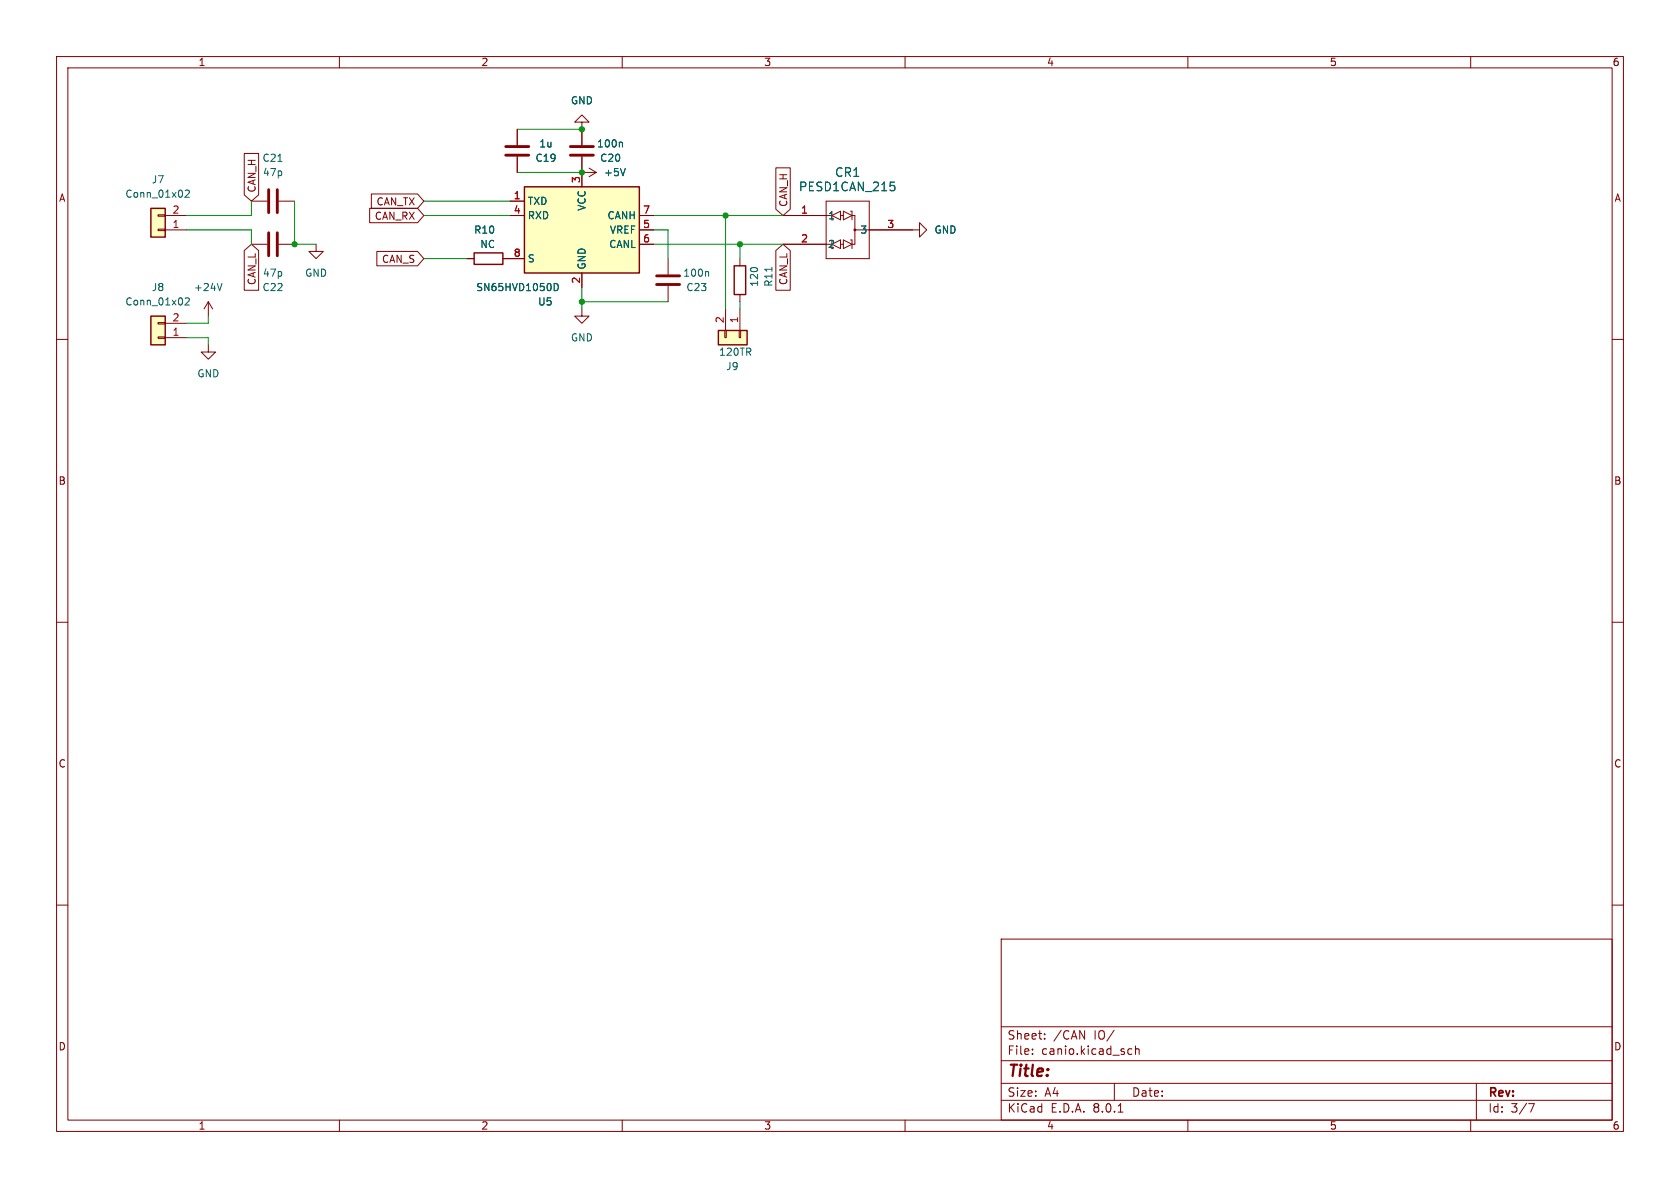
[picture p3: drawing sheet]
<svg xmlns="http://www.w3.org/2000/svg" width="297mm" height="210mm" viewBox="0 0 297 210" stroke-linecap="round" stroke-linejoin="round" font-family="sans-serif">
<g fill="none" stroke="#840000" stroke-width=".18">
<path d="M10 10h277v190h-277zM12 12h273v186h-273zM60 10v2M110 10v2M160 10v2M210 10v2M260 10v2M10 60h2M102.9 54.6v1.3h1.2l-1.2 1.3-1.3-1.3h1.3M285 60h2M10 110h2M285 110h2"/>
<path d="M10 160h2M285 160h2M177 166h108v32h-108zM60 198v2M110 198v2M160 198v2M177 194.5h108M177 191.5h108M177 187.5h108M177 181.5h108M182.5 186.3v.1M182.5 185.5v.1"/>
<path d="M184.7 183.6v.1M184.7 182.8v.1M197 191.5v3M197.7 196.6h.8M199.5 186.3h.6M199.5 185.5h.6M200.7 185.5l.3-.1 .3 .1 .1 .9M200.7 184.9v1.5M210 198v2M260 198v2M261 191.5v6.5M270.2 195.1h1l-.6 1.5"/>
</g>
<path d="M127 58.4h5.1v2.6h-5.1z" fill="#ffffc2"/>
<g fill="none" stroke="#840000" stroke-width=".18">
<path d="M91.4 22.9v2.8M91.4 27.7v2.8M102.9 21.6h1.2l-1.2-1.3-1.3 1.3h1.3v4.1M102.9 27.7v2.8h2.5M104.1 29.7l1.3 .8M105.4 30.5l-1.3 .7M118.1 45.7v2.8M118.1 50.5v2.8M128.1 58.4h.3v1.3h-.3zM128.3 54.6v3.8M130.7 58.4h.2v1.3h-.2zM130.8 45.7v1.3"/>
<path d="M130.8 52.1v1.2M130.8 54.6v3.8"/>
</g>
<path d="M127 58.4h5.1v2.6h-5.1zM129.8 47h2v5.1h-2z" fill="none" stroke="#840000" stroke-width=".25"/>
<path d="M89.4 27.4h4.1M89.4 25.9h4.1M100.8 27.4h4.1M100.8 25.9h4.1M116.1 50.3h4M116.1 48.8h4" fill="none" stroke="#840000" stroke-width=".51"/>
<path d="M109.9 25.1l.1 .2v.7M110.5 29.8l-.4 1.3M125.1 48l.2 .2v.6M136.5 47.2v.8" fill="none" stroke="#006464" stroke-width=".18"/>
<path d="M92.7 33h20.3v15.3h-20.3z" fill="#ffffc2"/>
<g fill="none" stroke="#840000" stroke-width=".25">
<path d="M92.7 33h20.3v15.3h-20.3zM83.8 44.7h5.1v2h-5.1z"/>
<circle cx="151.1" cy="40.6" r=".13"/>
</g>
<g fill="none" stroke="#840000" stroke-width=".18">
<path d="M44.4 35.6h2.8M49.3 35.6h2.8M90.2 35.6h2.5M90.2 38.1h2.5M102.9 30.5v2.5M113 38.1h2.6M138.4 38.1h7.6M146 35.6h7.7v10.1h-7.7zM147.1 38.1l1.5-.8v1.6zM148.6 38.1h.5M149.1 37.3l1.5 .8-1.5 .8zM150.4 37.3h.2v1.6"/>
<path d="M150.6 38.1h.5v5.1h-.5M44.4 43.2h2.8M49.3 43.2h2.8M55.9 43.2v1.3h1.2l-1.2 1.2-1.3-1.2h1.3M82.5 45.7h1.3M88.9 45.7h3.8M102.9 48.3v2.5M113 40.6h2.6M113 43.2h2.6M138.4 43.2h7.6M147.1 43.2l1.5-.8v1.5zM148.6 43.2h.5"/>
<path d="M149.1 42.4l1.5 .8-1.5 .7zM150.4 42.4h.2v1.5M151.1 40.6h11.5v-1.2l1.2 1.2-1.2 1.3v-1.3"/>
</g>
<path d="M49.1 28.5h.8M157.4 32.2h.7M157.9 32.8l.3 .3v.3l-.3 .3M98 50.1a.64 .64 0 0 1 .7 .6 .64 .64 0 0 1-.7 .7" fill="none" stroke="#006464" stroke-width=".18"/>
<path d="M47.5 33.5v4.1M49 33.5v4.1M47.5 41.1v4.1M49 41.1v4.1" fill="none" stroke="#840000" stroke-width=".51"/>
<path d="M26.7 55.9h2.5v5.1h-2.5z" fill="#ffffc2"/>
<path d="M27.9 57h1.3v.3h-1.3zM27.9 59.6h1.3v.2h-1.3zM29.2 59.7h3.8M29.2 57.2h3.8" fill="none" stroke="#840000" stroke-width=".18"/>
<path d="M26.7 55.9h2.5v5.1h-2.5z" fill="none" stroke="#840000" stroke-width=".25"/>
<path d="M32.7 52.8l.5-.2 .3 .4-.8 .9h.8" fill="none" stroke="#006464" stroke-width=".18"/>
<path d="M26.7 36.8h2.5v5.1h-2.5z" fill="#ffffc2"/>
<g fill="none" stroke="#840000" stroke-width=".18">
<path d="M27.9 38h1.3v.2h-1.3zM29.2 38.1h3.8M43.2 27.1h2.5v7.3l-1.3 1.2-1.2-1.2zM65.3 36.8h8.5l1.1 1.3-1.1 1.3h-8.5zM65.7 34.3h8.1l1.1 1.3-1.1 1.2h-8.1zM90.2 38.1h2.5M90.2 35.6h2.5M91.4 22.9v2.8M91.4 27.7v2.8M102.9 22.9v2.8M102.9 27.7v5.3M113 38.1h2.6"/>
<path d="M137.2 29.7h2.5v7.3l-1.3 1.1-1.2-1.1zM138.4 38.1h7.6M27.9 40.5h1.3v.3h-1.3zM29.2 40.6h3.8M36.8 53.3l-.7 1.3M36.8 53.3v2.6M36.8 53.3l.8 1.3M43.2 44.3l1.2-1.1 1.3 1.1v7h-2.5zM66.6 44.4h7.2l1.1 1.3-1.1 1.3h-7.2zM82.5 45.7h1.3M88.9 45.7h3.8M102.9 48.3v2.5"/>
<path d="M113 40.6h2.6M113 43.2h2.6M137.2 44.3l1.2-1.1 1.3 1.1v7h-2.5zM138.4 43.2h7.6M153.7 40.6h7.6M36.8 61v1.2h1.3l-1.3 1.3-1.2-1.3h1.2"/>
</g>
<path d="M26.7 36.8h2.5v5.1h-2.5z" fill="none" stroke="#840000" stroke-width=".25"/>
<path d="M32.7 33.7l.5-.1 .3 .4-.8 .9h.8M109.9 25.1l.1 .2v.7M110.5 29.8l-.4 1.3M157.4 32.2h.7M157.9 32.8l.3 .3v.3l-.3 .3M39.2 50.1l-.4 1.3M98 50.1a.64 .64 0 0 1 .7 .6 .64 .64 0 0 1-.7 .7" fill="none" stroke="#006464" stroke-width=".18"/>
<g fill="none" stroke="#009600" stroke-width=".18">
<path d="M44.4 35.6v2.5h-11.4M52.1 35.6v7.6h3.8M74.9 38.1h15.3M74.9 35.6h15.3M91.4 22.9h11.5M91.4 30.5h11.5M115.6 38.1h22.8M128.3 38.1v16.5M33 40.6h11.4v2.6M33 59.7h3.8v1.3M36.8 55.9v1.3h-3.8M74.9 45.7h7.6"/>
<path d="M102.9 53.3h15.2M102.9 50.8v3.8M115.6 40.6h2.5v5.1M115.6 43.2h22.8M130.8 43.2v2.5M130.8 53.3v1.3"/>
</g>
<g fill="#009600" stroke="#009600" stroke-width=".18">
<circle cx="102.9" cy="30.5" r=".46"/>
<circle cx="102.9" cy="22.9" r=".46"/>
<circle cx="102.9" cy="53.3" r=".46"/>
<circle cx="128.3" cy="38.1" r=".46"/>
<circle cx="130.8" cy="43.2" r=".46"/>
<circle cx="52.1" cy="43.2" r=".46"/>
</g>
<text font-size="2.8" fill="#840000" x="178" y="190.9">Title:</text>
<g font-size="2.1" fill="#006464">
<text x="141.1" y="34">PESD1CAN_215</text>
<text x="147.5" y="31.5">CR1</text>
</g>
<g font-size="2.1" fill="#840000">
<text x="178" y="184">Sheet:</text>
<text x="186.2" y="184">/CAN</text>
<text x="193.5" y="184">IO/</text>
<text x="178" y="186.7">File:</text>
<text x="184.1" y="186.7">canio.kicad_sch</text>
<text x="178" y="196.9">KiCad</text>
<text x="178" y="194.1">Size:</text>
<text x="184.7" y="194.1">A4</text>
<text x="185.7" y="196.9">E.D.A.</text>
<text x="193.3" y="196.9">8.0.1</text>
<text x="200" y="194.1">Date:</text>
<text x="263" y="194.3">Rev:</text>
<text x="263" y="196.9">Id:</text>
<text x="267.1" y="196.9">3/7</text>
</g>
<g font-size="1.8" fill="#840000">
<text x="35" y="11.9">1</text>
<text x="85" y="11.9">2</text>
<text x="135" y="11.9">3</text>
<text x="185" y="11.9">4</text>
<text x="235" y="11.9">5</text>
<text x="285" y="11.9">6</text>
<text x="10.3" y="35.9">A</text>
<text x="45.4" y="34.1" transform="rotate(-90 45.4 34.1)">CAN_H</text>
<text x="285.3" y="35.9">A</text>
<text x="66.2" y="39.1">CAN_RX</text>
<text x="66.5" y="36.5">CAN_TX</text>
<text x="139.4" y="36.7" transform="rotate(-90 139.4 36.7)">CAN_H</text>
<text x="67.4" y="46.7">CAN_S</text>
<text x="45.4" y="50.5" transform="rotate(-90 45.4 50.5)">CAN_L</text>
<text x="139.4" y="50.5" transform="rotate(-90 139.4 50.5)">CAN_L</text>
<text x="10.3" y="85.9">B</text>
<text x="285.3" y="85.9">B</text>
<text x="10.3" y="135.9">C</text>
<text x="285.3" y="135.9">C</text>
<text x="10.3" y="185.9">D</text>
<text x="285.3" y="185.9">D</text>
<text x="35" y="199.9">1</text>
<text x="85" y="199.9">2</text>
<text x="135" y="199.9">3</text>
<text x="185" y="199.9">4</text>
<text x="235" y="199.9">5</text>
<text x="285" y="199.9">6</text>
</g>
<g font-size="1.8" fill="#006464">
<text x="100.8" y="18.6">GND</text>
<text x="46.3" y="28.8">C21</text>
<text x="94.6" y="28.8">C19</text>
<text x="95.2" y="26.3">1u</text>
<text x="105.5" y="26.3">100n</text>
<text x="106" y="28.8">C20</text>
<text x="22.1" y="35.2">Conn_01x02</text>
<text x="26.7" y="32.6">J7</text>
<text x="46.4" y="31.3">47p</text>
<text x="106.7" y="31.3">+5V</text>
<text x="83.7" y="41.5">R10</text>
<text x="93.2" y="36.4">TXD</text>
<text x="93.2" y="39">RXD</text>
<text x="103.7" y="37.4" transform="rotate(-90 103.7 37.4)">VCC</text>
<text x="107.3" y="39">CANH</text>
<text x="107.7" y="41.5">VREF</text>
<text x="146.3" y="39">1</text>
<text x="152" y="41.5">3</text>
<text x="165.1" y="41.5">GND</text>
<text x="84.8" y="44">NC</text>
<text x="93.2" y="46.6">S</text>
<text x="103.7" y="47.8" transform="rotate(-90 103.7 47.8)">GND</text>
<text x="107.6" y="44">CANL</text>
<text x="146.3" y="44">2</text>
<text x="26.7" y="51.7">J8</text>
<text x="34.2" y="51.7">+24V</text>
<text x="46.3" y="51.7">C22</text>
<text x="46.4" y="49.1">47p</text>
<text x="53.8" y="49.1">GND</text>
<text x="84.1" y="51.7">SN65HVD1050D</text>
<text x="120.7" y="49.1">100n</text>
<text x="121.2" y="51.7">C23</text>
<text x="134.2" y="50.8" transform="rotate(-90 134.2 50.8)">120</text>
<text x="136.8" y="50.8" transform="rotate(-90 136.8 50.8)">R11</text>
<text x="22.1" y="54.2">Conn_01x02</text>
<text x="95" y="54.2">U5</text>
<text x="100.8" y="60.6">GND</text>
<text x="127" y="63.1">120TR</text>
<text x="128.3" y="65.6">J9</text>
<text x="34.8" y="66.9">GND</text>
</g>
<g font-size="1.8" fill="#a90000">
<text x="90.7" y="35.3">1</text>
<text x="102.6" y="32.5" transform="rotate(-90 102.6 32.5)">3</text>
<text x="30.4" y="40.4">1</text>
<text x="30.4" y="37.8">2</text>
<text x="90.7" y="37.8">4</text>
<text x="113.6" y="40.4">5</text>
<text x="113.6" y="37.8">7</text>
<text x="141.5" y="37.8">1</text>
<text x="156.8" y="40.4">3</text>
<text x="90.7" y="45.5">8</text>
<text x="113.6" y="42.9">6</text>
<text x="141.5" y="42.9">2</text>
<text x="102.6" y="50.2" transform="rotate(-90 102.6 50.2)">2</text>
<text x="30.4" y="59.4">1</text>
<text x="30.4" y="56.9">2</text>
<text x="128" y="57.2" transform="rotate(-90 128 57.2)">2</text>
<text x="130.6" y="57.2" transform="rotate(-90 130.6 57.2)">1</text>
</g>
</svg>
